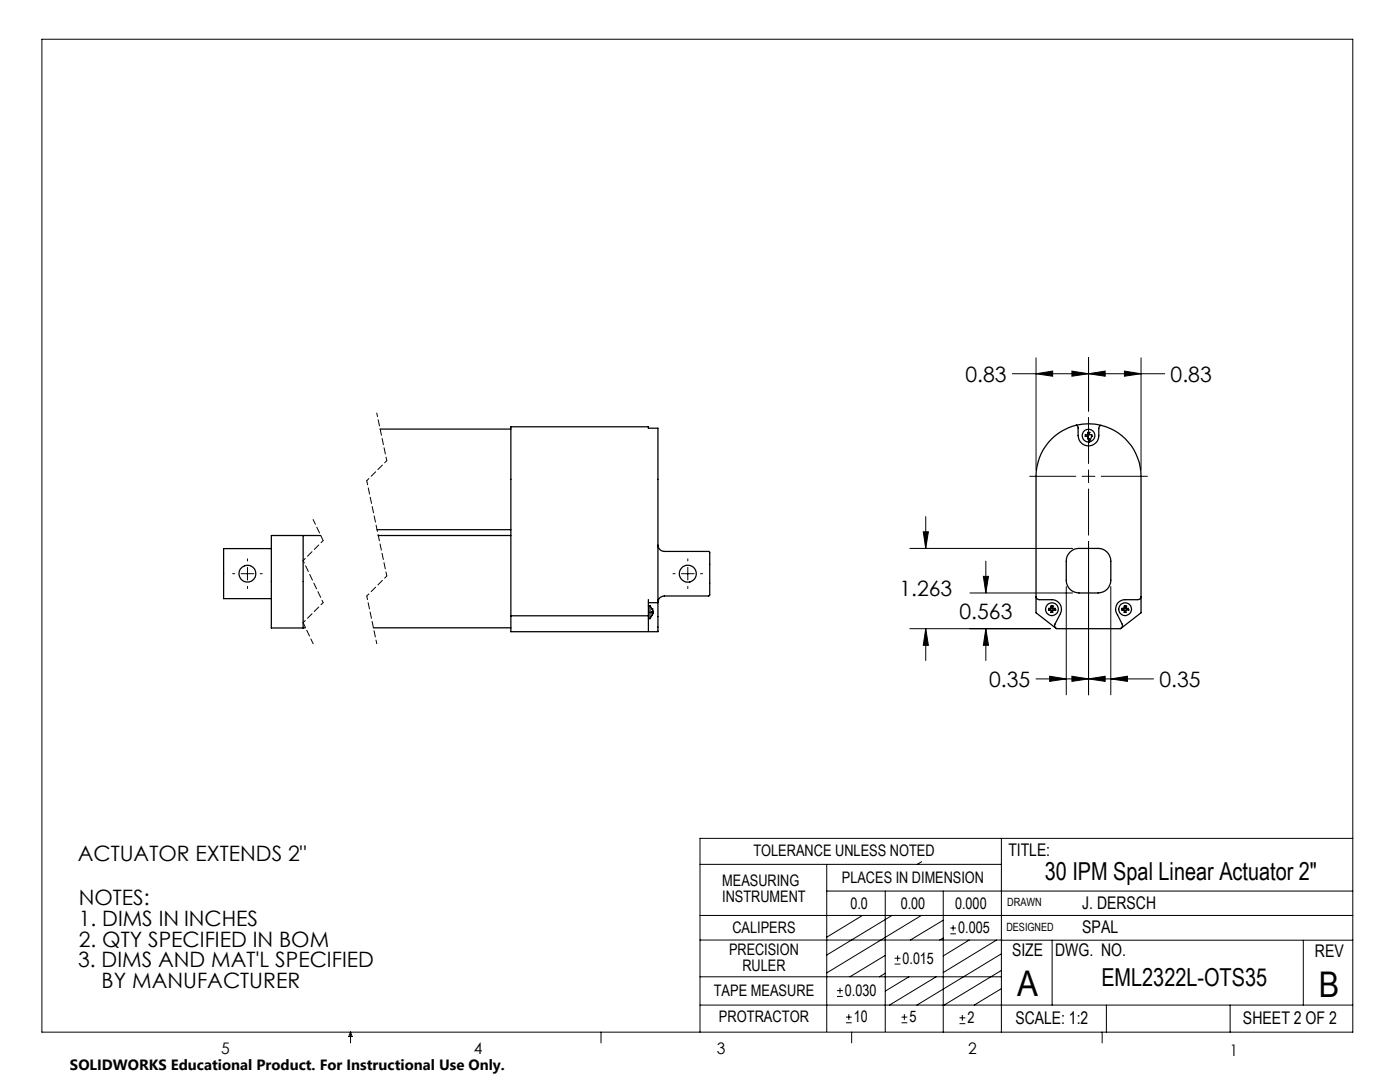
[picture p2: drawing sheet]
<svg xmlns="http://www.w3.org/2000/svg" width="279mm" height="216mm" viewBox="0 0 279 216" stroke-linecap="round" stroke-linejoin="round" font-family="sans-serif">
<g fill="none" stroke="#000" stroke-width=".2">
<path d="M8.4 7.8h261.6v198.2h-261.6zM202 74.6h30.4M206.8 74.6l3.3-.6v1.1zM206.8 71.4v22.4M213.9 74l3.3 .6-3.3 .5zM217.2 74.6l3.4-.6v1.1zM217.2 71.4v10.6M224.4 74l3.3 .6-3.3 .5zM227.7 71.4v22.4M205.5 95h9.2M216 95h2.5M217.2 83.3v9.2"/>
<path d="M217.2 93.8v2.5M217.2 97.6v9.2M219.8 95h9.2M46.4 114.5h.4M48.1 114.5h2.6M49.4 111.5v.4M49.4 113.2v2.5M49.4 117v.4M51.9 114.5h.5M134.3 114.5h.4M136 114.5h2.5M137.3 111.5v.4"/>
<path d="M137.3 113.2v2.5M137.3 117v.4M139.8 114.5h.4M181.6 109.4h32.5M184.3 106.1h1l-.6 3.3zM184.7 103.1v6.3M193.6 118.3h20.5M196.3 115h1l-.6 3.3zM196.7 112v6.3M212.8 117.1v21.5M217.2 108.1v30.5M221.7 117.1v21.5"/>
<path d="M181.6 125.4h28M184.7 125.4l.6 3.4h-1zM184.7 125.4v6.4M196.7 125.4l.6 3.4h-1zM196.7 125.4v6.4M206.8 135.5h23.4M209.5 134.9l3.3 .6-3.3 .5zM213.9 134.9l3.3 .6-3.3 .5zM217.2 135.5l3.4-.6v1.1zM221.7 135.5l3.3-.6v1.1zM139.7 172.5h60.1M165 177.8h105"/>
<path d="M165 172.5v33.3M176.7 177.8v28M183.9 171.9l-.8 .6M188.2 177.8v28.2M199.8 167.3v38.7M270 167.3h-130.3v38.7M139.7 182.7h130.3M139.7 187.6h60.2M139.7 194.9h60.1M167 198.8h1.2M167 197.7h1.2M167.6 197.1v1.2"/>
<path d="M172.1 182.7l-7.1 4.3M176.7 194.2l-1.2 .7M176.7 190.6l-7.1 4.3M178 182.7l-13 7.9M178.5 192.4h1.2M178.5 191.2h1.2M179.1 190.6v1.2M181.4 194.9l-4.7 2.9M183.9 182.7l-18.9 11.4M186.8 194.9l-9.3 5.7M188.2 183.6l-6.5 4M188.2 187.2l-.7 .4"/>
<path d="M189.7 186.3h1.1M189.7 185.2h1.1M190.2 184.6v1.1M193.4 187.6l-5.2 3.1M198.9 187.6l-10.7 6.5M199.8 187.6h70.2M199.8 197.3l-5.4 3.3M199.8 193.6l-11.6 7.1M199.8 190.3l-16.8 10.3M210 187.6v13M260.1 187.6v13M70 206v2.1"/>
<path d="M70 206l.3 .8h-.7zM119.9 206v2.1M139.7 200.6h130.3M168.8 204.1h1.2M168.8 203h1.2M169.4 202.4v1.1M170 206v2.1M179.9 204.1h1.2M179.9 203h1.2M180.5 202.4v1.1M191.5 204.3h1.2M191.5 203.1h1.2"/>
<path d="M192.1 202.5v1.2M220 206v2.1M220.8 200.6v5.4M245.5 200.6v5.4"/>
</g>
<path d="M62.5 103.7l2 4.2M60.5 124.2l2 4.2" fill="none" stroke="#000" stroke-width=".2" stroke-dasharray="1.3 .6" stroke-dashoffset=".2"/>
<path d="M77.2 91.9l-4 4M64.5 107.9l-4 4M77.2 114.9l-4 4M64.5 120.2l-4 4" fill="none" stroke="#000" stroke-width=".2" stroke-dasharray="1.3 .6" stroke-dashoffset=".7"/>
<path d="M60.5 111.9l4 8.3" fill="none" stroke="#000" stroke-width=".2" stroke-dasharray="1.3 .6" stroke-dashoffset=".8"/>
<path d="M75.2 82.4l2 9.5M73.2 118.9l2 9.5" fill="none" stroke="#000" stroke-width=".2" stroke-dasharray="1.3 .6" stroke-dashoffset=".5"/>
<path d="M73.2 95.9l4 19" fill="none" stroke="#000" stroke-width=".2" stroke-dasharray="1.3 .6" stroke-dashoffset=".4"/>
<path d="M196.7 125.4l.6 3.4h-1zM196.3 115h1l-.6 3.3zM184.7 125.4l.6 3.4h-1zM184.3 106.1h1l-.6 3.3zM217.2 135.5l3.4-.6v1.1zM209.5 134.9l3.3 .6-3.3 .5zM213.9 134.9l3.3 .6-3.3 .5zM221.7 135.5l3.3-.6v1.1zM217.2 74.6l3.4-.6v1.1zM224.4 74l3.3 .6-3.3 .5zM213.9 74l3.3 .6-3.3 .5zM206.8 74.6l3.3-.6v1.1z" fill="#000"/>
<g fill="none" stroke="#000" stroke-width=".25">
<path d="M75.8 85.6h26.2M102 85.2h27.4v.2h1.9v40.6h-29.3zM214.8 84.8l.3 .3 .1 .3a3.5 3.5 0 0 0 .6 3 2.04 2.04 0 0 0 2.2 .4 2.04 2.04 0 0 0 1.3-1.9v-1.6l.4-.4M214.8 84.8a10.5 10.5 0 0 0-8 10.2v27.3l3.9 3M214.8 84.8a10.3 10.3 0 0 1 4.9 .1M216.6 86.7v.1M216.6 87.1h.1M216.6 87.1h.4l.1 .4h.3v.7M216.6 86.8v.3M217.1 86.3h.1M217.1 86.3v.4h-.5M217.1 86.3h.3"/>
<path d="M217.4 86.3v.4h.5v.4M217.4 86.3h.1M217.4 88.2a1.26 1.26 0 0 1-1.3-1.7 1.26 1.26 0 0 1 2-.5 1.26 1.26 0 0 1-.3 2.1l-.3 .1M217.4 88.2h.1M217.9 87.1l-.4 1.1M217.9 87.1h.1M219.7 84.9a10.5 10.5 0 0 1 8 10.1v27.3l-3.9 3M54.2 109.5h-9.6v10h9.6M60.5 106.9v5M64 106.9h-9.8v18.4h6.3v-13.4M75.2 105.7h26.8M75.5 106.9h26.5"/>
<path d="M129.4 119.6v6.3M131.3 108.8a1.33 1.33 0 0 0 1.3 1.2h8.9l.1 .2v8.5l-.1 .2h-8.9a1.26 1.26 0 0 0-1.3 1.3M206.8 119a.66 .66 0 0 0 .6 .7h2.5a1.92 1.92 0 0 1 1.7 2.7l-1.1 2.3 .2 .6M213.5 110.2a2.33 2.33 0 0 1 1.8-.8h3.8a2.53 2.53 0 0 1 2.6 2.6v3.8a2.53 2.53 0 0 1-2.6 2.5h-3.8a2.53 2.53 0 0 1-2.5-2.5v-3.8a2.33 2.33 0 0 1 .7-1.8zM227.7 119a.66 .66 0 0 1-.6 .7h-2.6a1.89 1.89 0 0 0-1.7 1 1.89 1.89 0 0 0 .2 2l1 2-.2 .6M60.5 125.3h.5M74.5 125.3h27.5M102 122.9h27.4M129.4 120.9h.3v2.5M129.4 123.4h.3M129.4 120.3h1.9M129.7 120.9l.4 .6"/>
<path d="M130.1 121.5h.1M130.1 121.5l.2 .4-.2 .1v.3M130.1 122.3h.1M130.1 122.3h.2l-.2 .5M130.1 122.8l-.4 .6M130.1 122.8h.1M209.3 121.7h.4l.1 .5h.3M209.3 121.7h.1M210.1 122.2h.1M210.1 120.9v.5h.5v.3M210.1 120.9h.1M210.1 120.9h-.3v.5h-.5v.3"/>
<path d="M210.6 121.7h-.5v.5M210.6 121.7h.1M210.7 125.3l.2 .1h12.7l.2-.1M223.9 121.7h.4l.1 .5h.3M223.9 121.7h.1M224.7 122.2h.1M224.7 120.9v.5h.5v.3M224.7 120.9h.1M224.7 120.9h-.3v.5h-.5v.3M225.2 121.7h-.5v.5M225.2 121.7h.1"/>
<circle cx="49.4" cy="114.5" r="1.68"/>
<circle cx="137.3" cy="114.5" r="1.7"/>
<circle cx="209.9" cy="121.5" r="1.27"/>
<circle cx="224.5" cy="121.5" r="1.27"/>
</g>
<g font-size="7.1">
<text x="203" y="198.7">A</text>
<text x="263.2" y="198.9">B</text>
</g>
<g font-size="4.9">
<text x="208.5" y="175.7">30 IPM Spal Linear Actuator 2&quot;</text>
<text x="219.8" y="196.7">EML2322L-OTS35</text>
</g>
<g font-size="4.2">
<text x="192.7" y="76.1">0.83</text>
<text x="233.6" y="76.1">0.83</text>
<text x="179.5" y="119">1.263</text>
<text x="191.5" y="123.5">0.563</text>
<text x="197.4" y="137">0.35</text>
<text x="231.4" y="137">0.35</text>
<text x="15.5" y="171.8">ACTUATOR EXTENDS 2&quot;</text>
<text x="15.7" y="180.6">NOTES:</text>
<text x="15.7" y="184.7">1. DIMS IN INCHES</text>
<text x="15.7" y="188.9">2. QTY SPECIFIED IN BOM</text>
<text x="15.6" y="193">3. DIMS AND MAT'L SPECIFIED</text>
<text x="20.3" y="197.1">BY MANUFACTURER</text>
</g>
<g font-size="3.5">
<text x="201.2" y="170.7">TITLE:</text>
<text x="216" y="181.4">J. DERSCH</text>
<text x="202" y="190.8">SIZE</text>
<text x="210.6" y="190.8">DWG. NO.</text>
<text x="216" y="186.2">SPAL</text>
<text x="262.4" y="190.9">REV</text>
<text x="202.7" y="204.4">SCALE: 1:2</text>
<text x="248.1" y="204.4">SHEET 2 OF 2</text>
</g>
<g font-size="3.2">
<text x="150.4" y="170.8">TOLERANCE UNLESS NOTED</text>
<text x="144.1" y="176.7">MEASURING</text>
<text x="144.1" y="179.9">INSTRUMENT</text>
<text x="168" y="176.2">PLACES IN DIMENSION</text>
<text x="169.7" y="181.4">0.0</text>
<text x="179.8" y="181.4">0.00</text>
<text x="190.6" y="181.4">0.000</text>
<text x="145.5" y="190.6">PRECISION</text>
<text x="146.2" y="186.2">CALIPERS</text>
<text x="191.2" y="186.2">0.005</text>
<text x="148.2" y="193.8">RULER</text>
<text x="180.1" y="192.3">0.015</text>
<text x="142.4" y="198.7">TAPE MEASURE</text>
<text x="168.6" y="198.7">0.030</text>
<text x="143.5" y="204">PROTRACTOR</text>
<text x="170.4" y="204">10</text>
<text x="181.5" y="204">5</text>
<text x="193.1" y="204.2">2</text>
<text x="44.2" y="210.4">5</text>
<text x="94.6" y="210.3">4</text>
<text x="143.1" y="210.4">3</text>
<text x="193.2" y="210.3">2</text>
<text x="245.4" y="210.6">1</text>
</g>
<text font-size="3" x="14" y="213.5">SOLIDWORKS Educational Product. For Instructional Use Only.</text>
<g font-size="2.3">
<text x="200.8" y="185.7">DESIGNED</text>
<text x="201" y="180.9">DRAWN</text>
</g>
</svg>
